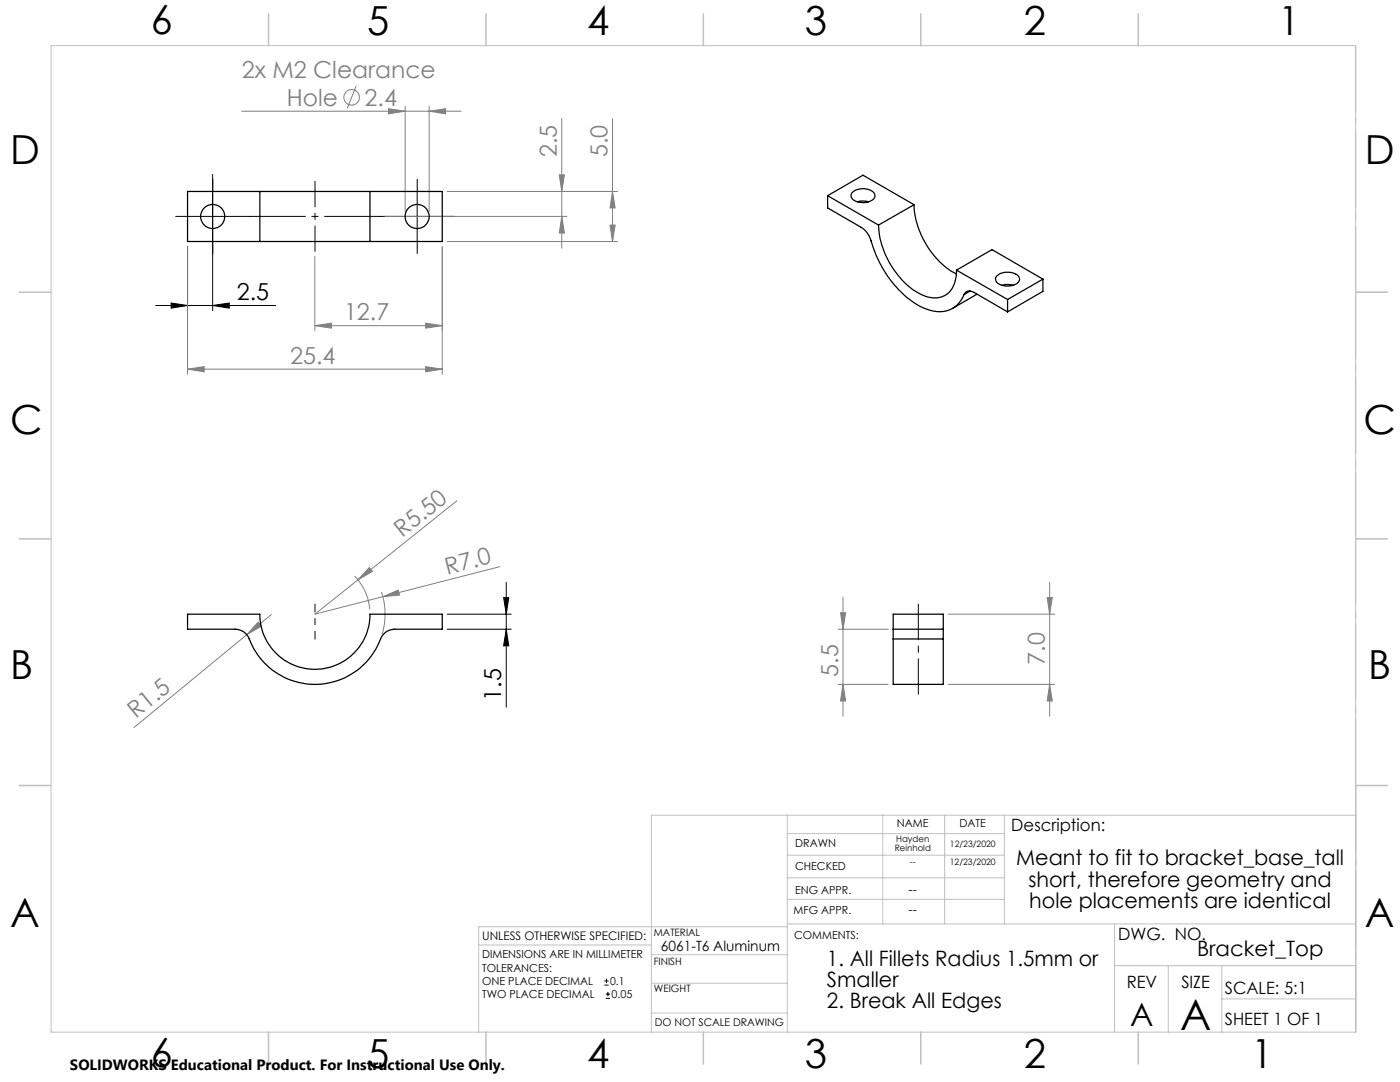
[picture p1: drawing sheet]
<svg xmlns="http://www.w3.org/2000/svg" width="279mm" height="216mm" viewBox="0 0 279 216" stroke-linecap="round" stroke-linejoin="round" font-family="sans-serif">
<g fill="none" stroke="#808080" stroke-width=".2">
<path d="M71.1 17.2l-1.8 4.4M48.2 22.2h43.8M77.5 21.7l3.4 .5-3.4 .5zM80.9 21.2v21M85.7 22.2l3.2-.5v1zM85.7 21.2v21M89.3 38.2h34M111.6 34.9h1l-.5 3.3zM112.1 23.7v25.8M122.2 38.2l.6 3.3h-1.1zM122.2 23.7v24.5M37.4 49.2v25.5"/>
<path d="M62.8 51.2v14.8M76.8 43.2h36.3M88.3 49.2v25.5M89.3 48.2h34M112.1 43.2l.5 3.3h-1zM121.7 44.9h1.1l-.6 3.3zM37.4 73.7l3.3-.5v1zM37.4 73.7h50.9M62.8 65l3.3-.5v1zM62.8 65h25.5M84.9 73.2l3.4 .5-3.4 .5zM84.9 64.5l3.4 .5-3.4 .5z"/>
<path d="M91.2 99.9l-28.4 22.7 13.6-3.5M70.8 114.9a11.2 11.2 0 0 1 3 6.7M73.7 113.2l.6 .8-2.9 1.7zM76.1 118.1a14.3 14.3 0 0 1 .2 8.4M76.4 119.1l3.1-1.3 .2 .9zM99.8 113.1l-23.4 6M168.2 119.2v23.7M209 119.2h1l-.5 3.4zM209.5 116.2v26.7M49.2 126.6l-22.5 18.6M51.5 124.2l.6 .8-2.9 1.6zM54.2 122.6l-5 4"/>
<path d="M167.3 136.6h10M167.3 125.6h10M167.7 122.3h1.1l-.6 3.3zM168.2 136.6l.6 3.3h-1.1zM189.3 122.6h21.2M189.3 136.6h21.2M209.5 136.6l.5 3.3h-1z"/>
<circle cx="70.2" cy="19.4" r="1.56"/>
</g>
<g fill="none" stroke="#000" stroke-width=".2">
<path d="M42.4 34.8v27.2M83.3 38.2v10M37.4 49.2v12.8M37.4 43.2h10M78.2 43.2h10.1M31.1 61h23.9M34.1 60.5l3.3 .5-3.3 .5zM42.4 61l3.4-.5v1zM100.5 119.2h1l-.5 3.4zM101 116.2v24.9M89.3 125.6h12.7M89.3 122.6h12.7"/>
<path d="M101 125.6l.5 3.3h-1zM120.6 196.6h.9M120.6 195.7h.9M120.9 199.2h.8M120.9 198.4h.8M121 195.3v.8M121.3 197.9v.9"/>
</g>
<path d="M62.9 120.5v7" fill="none" stroke="#000" stroke-width=".2" stroke-dasharray="15.2 1.3 1.3 1.3" stroke-dashoffset="13.6"/>
<path d="M75.9 43.2h-26" fill="none" stroke="#000" stroke-width=".2" stroke-dasharray="15.2 1.3 1.3 1.3" stroke-dashoffset="4.1"/>
<path d="M62.9 50.2v-14" fill="none" stroke="#000" stroke-width=".2" stroke-dasharray="15.2 1.3 1.3 1.3" stroke-dashoffset="10.1"/>
<path d="M42.5 38.2v-2.4M83.3 38.2v-2.4M37.5 43.2h-2.4M42.5 48.2v2.4M47.5 43.2h2.4M78.3 43.2h-2.4M83.3 48.2v2.4M88.3 43.2h2.4" fill="none" stroke="#000" stroke-width=".2" stroke-dasharray="15.2 1.3 1.3 1.3"/>
<path d="M183.3 138.5v-18" fill="none" stroke="#000" stroke-width=".2" stroke-dasharray="15.2 1.3 1.3 1.3" stroke-dashoffset="8.1"/>
<path d="M270.6 9.1v49.2M270.6 58.3v49.2M270.6 107.5v49.2M270.6 156.7v49.2" fill="none" stroke="#c0c0c0" stroke-width=".2" stroke-dasharray="15.2 1.3 1.3 1.3" stroke-dashoffset="2.1"/>
<g fill="none" stroke="#c0c0c0" stroke-width=".2">
<path d="M10.2 9.1h260.3v196.9h-260.3zM270.5 58.3h6.4M270.5 156.7h6.4M157.1 162.7v43.3M157.1 175.2h43.3M157.1 170.6h43.3M157.1 166.3h43.3M157.1 179.5h43.3M176.2 162.7v21.7M188.5 162.7v21.7M200.4 162.7v21.7M270.6 162.7h-140.6v43.3"/>
<path d="M95.5 188.6h34.5M130 196.2h27.1M130 190.5h27.3M157.1 184.4h113.4M157.2 184.9h-61.7v21.1M222.4 184.4v21.6M222.4 192.7h48.1M233.2 192.7v13.3M243.8 199.3h26.7M243.8 192.7v13.3M130 202.1h27.1"/>
</g>
<g fill="none" stroke="#c0c0c0" stroke-width=".3">
<path d="M53.6 2.8v6.3M97 2.8v6.3M140.4 2.8v6.3M183.8 2.8v6.3M227.2 2.8v6.3M3.8 58.3h6.4M270.5 58.3h6.4M3.8 107.5h6.4M270.5 107.5h6.4M3.8 156.7h6.4M270.5 156.7h6.4M53.6 206v6.3"/>
<path d="M97 206v6.3M140.4 206v6.3M183.8 206v6.3M227.2 206v6.3"/>
</g>
<g fill="#000">
<path d="M42.4 61l3.4-.5v1zM34.1 60.5l3.3 .5-3.3 .5z"/>
<path d="M101 125.6l.5 3.3h-1zM100.5 119.2h1l-.5 3.4z"/>
</g>
<g fill="#808080">
<path d="M76.4 119.1l3.1-1.3 .2 .9z"/>
<path d="M73.7 113.2l.6 .8-2.9 1.7z"/>
<path d="M51.5 124.2l.6 .8-2.9 1.6z"/>
<path d="M85.7 22.2l3.2-.5v1zM77.5 21.7l3.4 .5-3.4 .5z"/>
<path d="M84.9 64.5l3.4 .5-3.4 .5zM62.8 65l3.3-.5v1z"/>
<path d="M37.4 73.7l3.3-.5v1zM84.9 73.2l3.4 .5-3.4 .5z"/>
<path d="M121.7 44.9h1.1l-.6 3.3zM122.2 38.2l.6 3.3h-1.1z"/>
<path d="M111.6 34.9h1l-.5 3.3zM112.1 43.2l.5 3.3h-1zM209 119.2h1l-.5 3.4zM209.5 136.6l.5 3.3h-1zM167.7 122.3h1.1l-.6 3.3zM168.2 136.6l.6 3.3h-1.1z"/>
</g>
<g fill="none" stroke="#000" stroke-width=".25">
<path d="M51.9 38.2h21.9M51.9 38.2h-14.5v10h14.5M51.9 38.2v10M73.8 38.2h14.5v10h-14.5M73.8 38.2v10M165.2 39.1v2.4l6.7 3.9a5.9 5.9 0 0 1 2.4 4 20.8 20.8 0 0 0 10.1 12.1 5.7 5.7 0 0 0 7.1-1.1l.9-1.6M165.2 39.1l10.1 5.8M165.2 39.1l7-4.1 10.2 5.9M170.1 38.4a3.2 3.2 0 0 1 4.4 .3 1.15 1.15 0 0 1-.9 1.5 3.3 3.3 0 0 1-3.7-.8l-.1-.5zM51.9 48.2h21.9M171.1 40.3l.7-.2 1.6 .2M175.3 44.9a17 17 0 0 0 8.3 13.7 4.7 4.7 0 0 0 6-.5 6.3 6.3 0 0 0 1.3-4.2"/>
<path d="M182.4 40.9a17 17 0 0 0 8.5 13.8M182.4 40.9l-7.1 4M190.9 53.9l10.2 5.9M190.9 53.9l7.1-4.1 10.1 5.9M192.4 58.8a1.28 1.28 0 0 1 2-.5l6.7 3.9M193.6 58.1l-1.2 .7M195 58.7l-4.9 2.8M198.9 55.1a3.3 3.3 0 0 1 4.5 .2 1.15 1.15 0 0 1-1 1.5 3.3 3.3 0 0 1-3.6-.7l-.1-.5zM200 56.9a3.7 3.7 0 0 1 2.2 0M201.1 59.8v2.4M208.1 55.7v2.4l-7 4.1M208.1 55.7l-7 4.1"/>
<path d="M37.4 122.6h14.5a11 11 0 0 0 10.9 11 11 11 0 0 0 11-11h14.5v3h-9.6a3.2 3.2 0 0 0-3 2.6 14.1 14.1 0 0 1-13.6 8.3 14.1 14.1 0 0 1-12.7-9.6 3.1 3.1 0 0 0-2.4-1.3h-9.6zM178.3 125.6v1.9M178.3 127.5v9.1h9.9v-9.1M178.3 125.6h9.9M178.3 125.6v-3h9.9v3M178.3 127.5h9.9M188.2 125.6v1.9"/>
<circle cx="42.4" cy="43.2" r="2.4"/>
<circle cx="83.2" cy="43.2" r="2.4"/>
</g>
<text font-size="8.5" x="235.5" y="205.4">A</text>
<g font-size="8">
<text x="30.1" y="6.8">6</text>
<text x="73.3" y="6.9">5</text>
<text x="117.2" y="6.9">4</text>
<text x="160.6" y="6.9">3</text>
<text x="204.3" y="6.9">2</text>
<text x="255.1" y="6.9">1</text>
<text x="2.1" y="32.7">D</text>
<text x="272.4" y="32.7">D</text>
<text x="2.1" y="86.5">C</text>
<text x="272.1" y="86.5">C</text>
<text x="2.1" y="135.6">B</text>
<text x="273.1" y="135.6">B</text>
<text x="2.1" y="185.1">A</text>
<text x="272.4" y="185.1">A</text>
<text x="30.1" y="212.9">6</text>
<text x="73.3" y="213">5</text>
<text x="117.2" y="213">4</text>
<text x="160.6" y="213">3</text>
<text x="204.3" y="213">2</text>
<text x="249.7" y="213">1</text>
</g>
<text font-size="6.3" x="225.6" y="204.6">A</text>
<g font-size="4.7" fill="#808080">
<text x="48.2" y="15.6">2x M2 Clearance</text>
<text x="57.3" y="21.1">Hole</text>
<text x="72.8" y="21.1">2.4</text>
<text x="111.1" y="31.4" transform="rotate(-90 111.1 31.4)">2.5</text>
<text x="121.2" y="31.4" transform="rotate(-90 121.2 31.4)">5.0</text>
<text x="68.7" y="63.9">12.7</text>
<text x="57.9" y="72.6">25.4</text>
<text x="80.3" y="107.4" transform="rotate(-39 80.3 107.4)">R5.50</text>
<text x="89.3" y="114.7" transform="rotate(-14 89.3 114.7)">R7.0</text>
<text x="167.3" y="135" transform="rotate(-90 167.3 135)">5.5</text>
<text x="208.5" y="132.6" transform="rotate(-90 208.5 132.6)">7.0</text>
<text x="27.1" y="143.5" transform="rotate(-39 27.1 143.5)">R1.5</text>
</g>
<g font-size="4.7">
<text x="47.3" y="59.9">2.5</text>
<text x="100" y="139.8" transform="rotate(-90 100 139.8)">1.5</text>
</g>
<g font-size="4.2">
<text x="202.8" y="172.7">Meant to fit to bracket_base_tall</text>
<text x="205.3" y="176.9">short, therefore geometry and</text>
<text x="205.4" y="181.2">hole placements are identical</text>
<text x="238.9" y="190.8">Bracket_Top</text>
<text x="165" y="192.7">1. All Fillets Radius 1.5mm or</text>
<text x="165" y="196.9">Smaller</text>
<text x="165" y="201.1">2. Break All Edges</text>
</g>
<g font-size="3.4">
<text x="201.8" y="165.9">Description:</text>
<text x="223.2" y="187.6">DWG. NO.</text>
<text x="224.9" y="197.2">REV</text>
<text x="235.8" y="197.2">SIZE</text>
<text x="244.4" y="198.4">SCALE: 5:1</text>
<text x="244.4" y="204.6">SHEET 1 OF 1</text>
</g>
<text font-size="3" x="14" y="213.5">SOLIDWORKS Educational Product. For Instructional Use Only.</text>
<text font-size="2.8" x="131.9" y="189.7">6061-T6 Aluminum</text>
<g font-size="2.5">
<text x="181.3" y="178.3">--</text>
<text x="181.3" y="182.3">--</text>
</g>
<text font-size="2.4" x="96.2" y="187.5">UNLESS OTHERWISE SPECIFIED:</text>
<g font-size="2.2">
<text x="179" y="165.1">NAME</text>
<text x="191.5" y="165.1">DATE</text>
<text x="158.7" y="169">DRAWN</text>
<text x="158.7" y="173.5">CHECKED</text>
<text x="158.7" y="178.3">ENG APPR.</text>
<text x="158.4" y="182.4">MFG APPR.</text>
<text x="96.2" y="191.2">DIMENSIONS ARE IN MILLIMETER</text>
<text x="158.5" y="187.4">COMMENTS:</text>
<text x="96.2" y="193.9">TOLERANCES:</text>
<text x="96.2" y="196.5">ONE PLACE DECIMAL</text>
<text x="121.8" y="196.5">0.1</text>
<text x="96.2" y="199.2">TWO PLACE DECIMAL</text>
<text x="122.1" y="199.2">0.05</text>
</g>
<text font-size="2.1" x="130.7" y="204.6">DO NOT SCALE DRAWING</text>
<g font-size="2">
<text x="130.5" y="186.8">MATERIAL</text>
<text x="130.5" y="192.5">FINISH</text>
<text x="130.5" y="198">WEIGHT</text>
</g>
<g font-size="1.8">
<text x="178.9" y="168">Hayden</text>
<text x="178.6" y="169.7">Reinhold</text>
<text x="181.6" y="172.6">--</text>
<text x="189.6" y="172.6">12/23/2020</text>
<text x="189.6" y="169">12/23/2020</text>
</g>
</svg>
